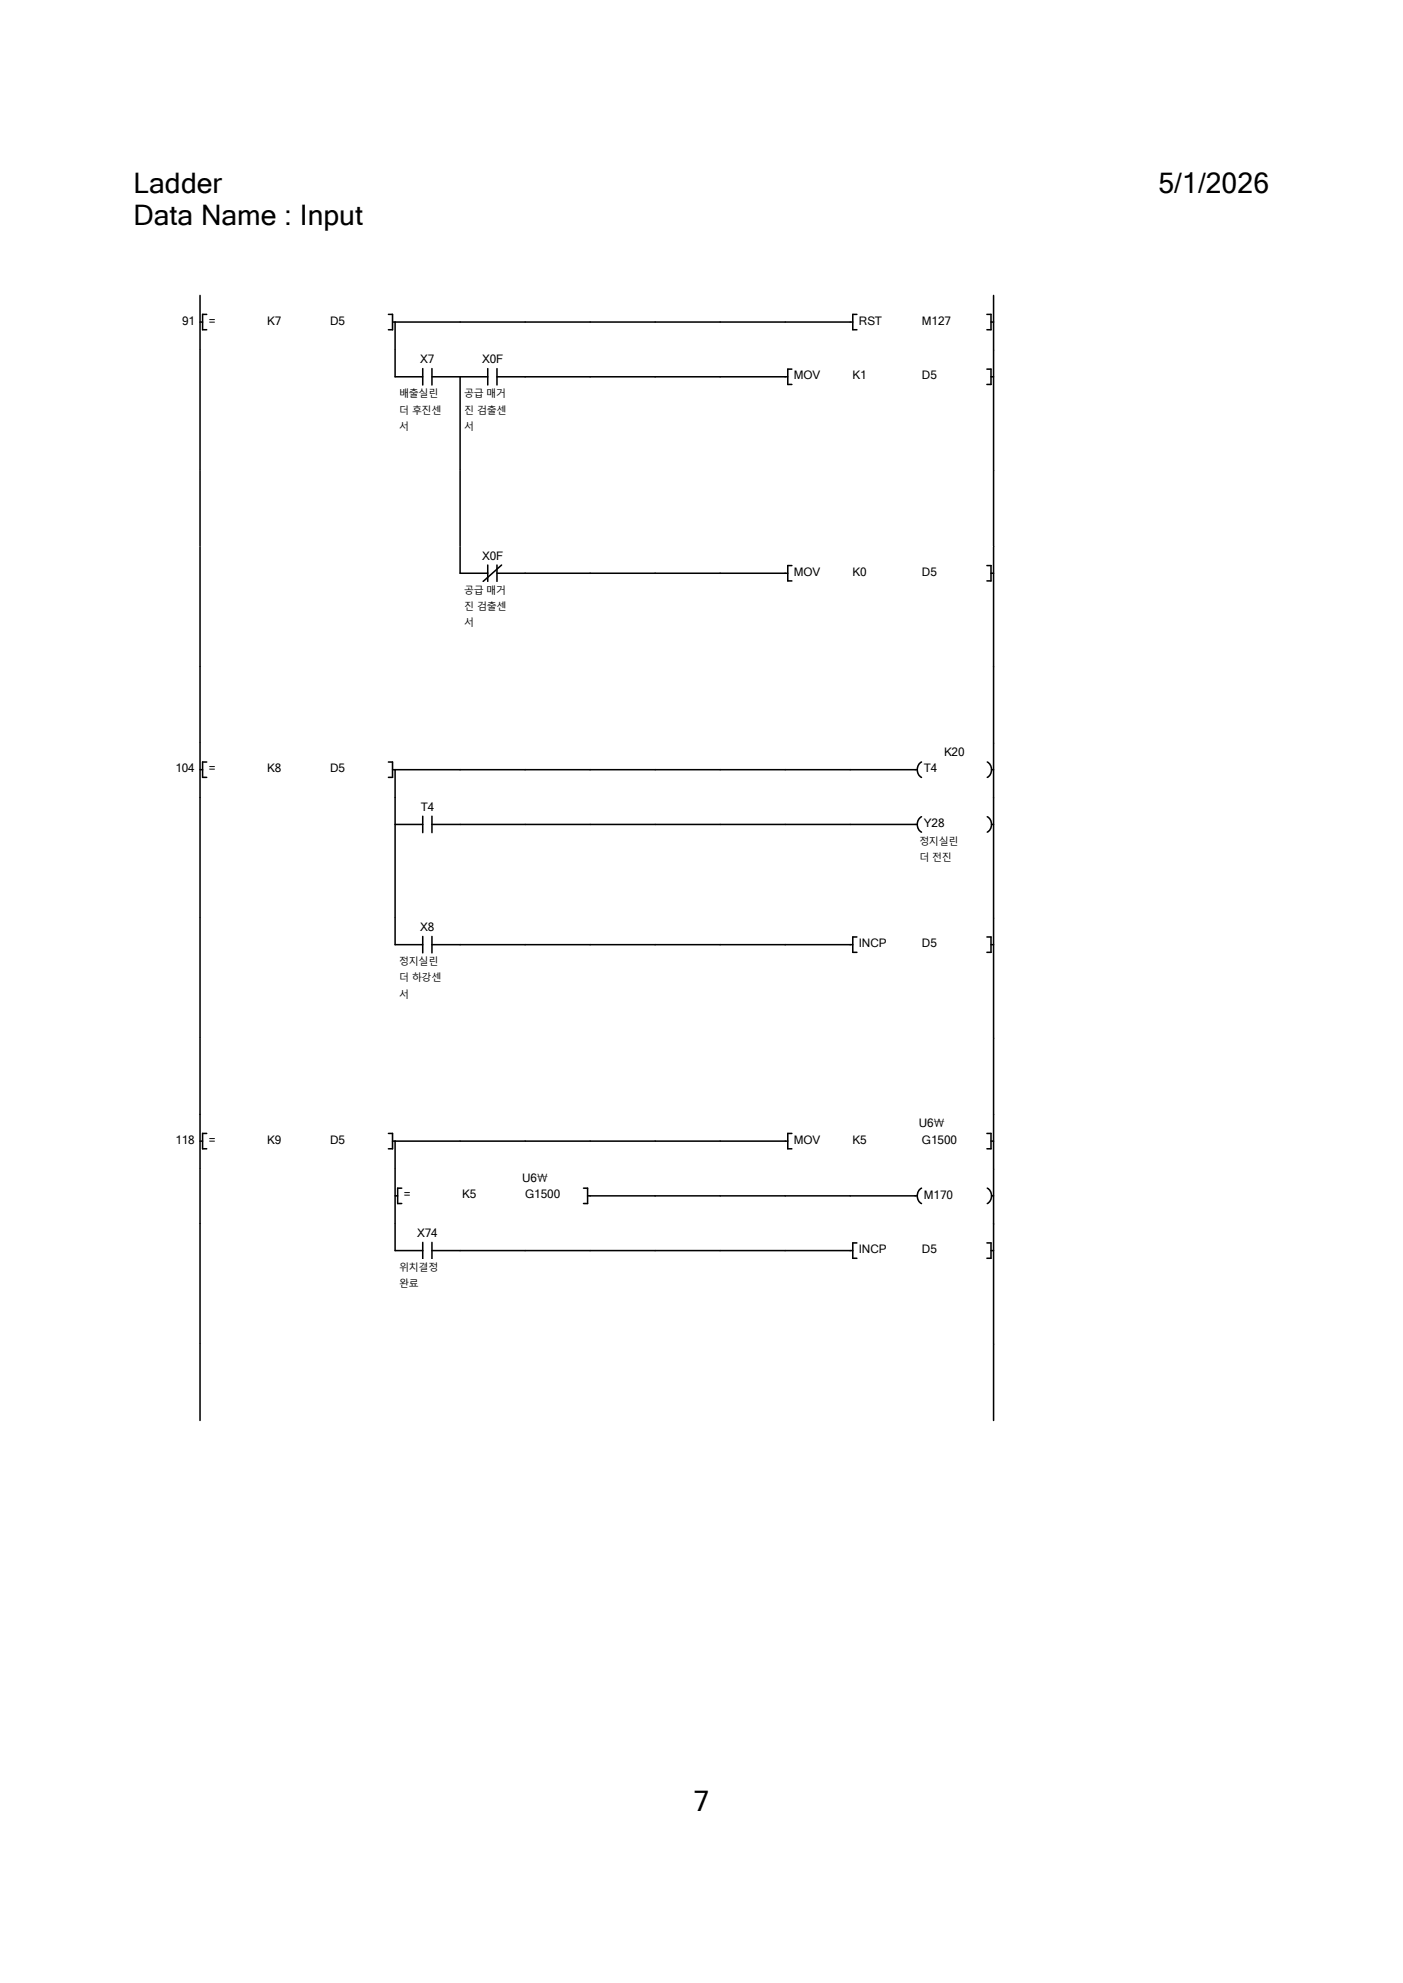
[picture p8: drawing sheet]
<svg xmlns="http://www.w3.org/2000/svg" width="210mm" height="297mm" viewBox="0 0 210 297" stroke-linecap="round" stroke-linejoin="round" font-family="sans-serif">
<path d="M29.9 48.2h.4M30.9 47.1h-.6v2.3h.6" fill="none" stroke="#000" stroke-width=".23"/>
<g fill="#fff">
<path d="M31.2 47h1.1v2h-1.1z"/>
<path d="M40 47h2.1v2h-2.1z"/>
<path d="M49.4 47h2.2v2h-2.2z"/>
</g>
<path d="M29.9 44.3v8.2M58.1 47.1h.7v2.3h-.7M58.8 48.2h68.9M59.1 48.2v4.3M128.3 47.1h-.6v2.3h.6" fill="none" stroke="#000" stroke-width=".23"/>
<g fill="#fff">
<path d="M128.6 47h3.4v2h-3.4z"/>
<path d="M138 47h4.4v2h-4.4z"/>
</g>
<path d="M147.7 47.1h.6v2.3h-.6M148.3 48.2h.4M148.7 44.3v8.2" fill="none" stroke="#000" stroke-width=".23"/>
<path d="M20 52.5h97.6v18h-97.6z" fill-rule="evenodd" fill="#fff"/>
<path d="M117.6 52.5h31.2v18h-31.2z" fill="#fff"/>
<path d="M29.9 52.5v18" fill="none" stroke="#000" stroke-width=".23"/>
<path d="M62.9 52.7h2.1v2h-2.1z" fill="#fff"/>
<path d="M59.1 56.4h4.2M63.3 55.2v2.5M64.7 56.4h4.2M64.7 55.2v2.5" fill="none" stroke="#000" stroke-width=".23"/>
<g fill="#fff">
<path d="M59.8 57.8h5.8v2h-5.8z"/>
<path d="M59.8 60.3h6.3v2h-6.3z"/>
<path d="M59.8 62.7h1.5v2h-1.5z"/>
</g>
<path d="M59.1 52.5v3.9" fill="none" stroke="#000" stroke-width=".23"/>
<path d="M72.2 52.7h3.2v2h-3.2z" fill="#fff"/>
<path d="M68.9 56.4h4.1M73 55.2v2.5M74.4 56.4h4.2M74.4 55.2v2.5" fill="none" stroke="#000" stroke-width=".23"/>
<g fill="#fff">
<path d="M69.5 57.8h6.3v2h-6.3z"/>
<path d="M69.5 60.3h6.3v2h-6.3z"/>
<path d="M69.5 62.7h1.5v2h-1.5z"/>
</g>
<path d="M68.9 56.4v14.1M78.6 56.4h39.3M118.5 55.3h-.6v2.3h.6" fill="none" stroke="#000" stroke-width=".23"/>
<g fill="#fff">
<path d="M118.8 55.2h4v2h-4z"/>
<path d="M127.6 55.2h2.1v2h-2.1z"/>
<path d="M138 55.2h2.3v2h-2.3z"/>
</g>
<path d="M147.7 55.3h.6v2.3h-.6M148.3 56.4h.4M148.7 52.5v18" fill="none" stroke="#000" stroke-width=".23"/>
<path d="M20 70.5h117v11.4h-117z" fill-rule="evenodd" fill="#fff"/>
<path d="M137 70.5h11.8v11.4h-11.8z" fill="#fff"/>
<path d="M29.9 70.5v11.4M68.9 70.5v11.4M148.7 70.5v11.4" fill="none" stroke="#000" stroke-width=".23"/>
<path d="M20 81.9h97.6v18h-97.6z" fill-rule="evenodd" fill="#fff"/>
<path d="M117.6 81.9h31.2v18h-31.2z" fill="#fff"/>
<path d="M29.9 81.9v18" fill="none" stroke="#000" stroke-width=".23"/>
<path d="M72.2 82.2h3.2v2h-3.2z" fill="#fff"/>
<path d="M68.9 85.9h4.1M73 84.6v2.5M74.4 85.9h4.2M74.4 84.6v2.5M75.1 84.6l-2.8 2.5" fill="none" stroke="#000" stroke-width=".23"/>
<g fill="#fff">
<path d="M69.5 87.2h6.3v2h-6.3z"/>
<path d="M69.5 89.7h6.3v2h-6.3z"/>
<path d="M69.5 92.2h1.5v1.9h-1.5z"/>
</g>
<path d="M68.9 81.9v4M78.6 85.9h39.3M118.5 84.7h-.6v2.3h.6" fill="none" stroke="#000" stroke-width=".23"/>
<g fill="#fff">
<path d="M118.8 84.6h4v2h-4z"/>
<path d="M127.6 84.6h2.1v2h-2.1z"/>
<path d="M138 84.6h2.3v2h-2.3z"/>
</g>
<path d="M147.7 84.7h.6v2.3h-.6M148.3 85.9h.4M148.7 81.9v18" fill="none" stroke="#000" stroke-width=".23"/>
<path d="M20 99.9h117v11.4h-117z" fill-rule="evenodd" fill="#fff"/>
<path d="M137 99.9h11.8v11.4h-11.8z" fill="#fff"/>
<path d="M29.9 99.9v11.4M148.7 99.9v11.4" fill="none" stroke="#000" stroke-width=".23"/>
<g fill="#fff">
<path d="M20 111.3h117v8.2h-117z" fill-rule="evenodd"/>
<path d="M137 111.3h11.8v8.2h-11.8zM26.2 114.1h3.4v2h-3.4z" fill-rule="evenodd"/>
</g>
<path d="M29.9 115.3h.4M30.9 114.1h-.6v2.3h.6" fill="none" stroke="#000" stroke-width=".23"/>
<g fill="#fff">
<path d="M31.2 114h1.1v2h-1.1z"/>
<path d="M40 114h2.1v2h-2.1z"/>
<path d="M49.4 114h2.2v2h-2.2z"/>
</g>
<path d="M29.9 111.3v8.2M58.1 114.1h.7v2.3h-.7M58.8 115.3h78.5M59.1 115.3v4.2M137.9 114.1a1.37 1.37 0 0 0 0 2.3" fill="none" stroke="#000" stroke-width=".23"/>
<g fill="#fff">
<path d="M141.3 111.6h3.1v2h-3.1z"/>
<path d="M138.3 114.1h2v2h-2z"/>
</g>
<path d="M147.8 114.1a1.37 1.37 0 0 1 0 2.3M148.4 115.3h.3M148.7 111.3v8.2" fill="none" stroke="#000" stroke-width=".23"/>
<path d="M20 119.5h117v18h-117z" fill-rule="evenodd" fill="#fff"/>
<path d="M137 119.5h11.8v18h-11.8z" fill="#fff"/>
<path d="M29.9 119.5v18" fill="none" stroke="#000" stroke-width=".23"/>
<path d="M63 119.8h2v2h-2z" fill="#fff"/>
<path d="M59.1 119.5v18M59.1 123.5h4.2M63.3 122.3v2.4M64.7 123.5h72.6M64.7 122.3v2.4M137.9 122.3a1.37 1.37 0 0 0 0 2.3" fill="none" stroke="#000" stroke-width=".23"/>
<path d="M138.3 122.3h3.1v1.9h-3.1z" fill="#fff"/>
<path d="M147.8 122.3a1.37 1.37 0 0 1 0 2.3M148.4 123.5h.3" fill="none" stroke="#000" stroke-width=".23"/>
<g fill="#fff">
<path d="M137.6 124.9h5.9v2h-5.9z"/>
<path d="M137.6 127.3h4.9v2h-4.9z"/>
</g>
<path d="M148.7 119.5v18" fill="none" stroke="#000" stroke-width=".23"/>
<path d="M20 137.5h128.8v18h-128.8z" fill-rule="evenodd" fill="#fff"/>
<path d="M29.9 137.5v18" fill="none" stroke="#000" stroke-width=".23"/>
<path d="M62.9 137.8h2.1v2h-2.1z" fill="#fff"/>
<path d="M59.1 141.5h4.2M63.3 140.3v2.4M64.7 141.5h4.2M64.7 140.3v2.4" fill="none" stroke="#000" stroke-width=".23"/>
<g fill="#fff">
<path d="M59.8 142.9h5.8v2h-5.8z"/>
<path d="M59.8 145.3h6.3v2h-6.3z"/>
<path d="M59.8 147.8h1.5v2h-1.5z"/>
</g>
<path d="M59.1 137.5v4M68.9 141.5h58.8M128.3 140.3h-.6v2.3h.6" fill="none" stroke="#000" stroke-width=".23"/>
<g fill="#fff">
<path d="M128.6 140.3h4.1v1.9h-4.1z"/>
<path d="M138 140.3h2.3v1.9h-2.3z"/>
</g>
<path d="M148.7 137.5v18M147.7 140.3h.6v2.3h-.6M148.3 141.5h.4" fill="none" stroke="#000" stroke-width=".23"/>
<path d="M20 155.5h117v11.5h-117z" fill-rule="evenodd" fill="#fff"/>
<path d="M137 155.5h11.8v11.5h-11.8z" fill="#fff"/>
<path d="M29.9 155.5v11.4M148.7 155.5v11.4" fill="none" stroke="#000" stroke-width=".23"/>
<g fill="#fff">
<path d="M20 167h97.6v8.1h-97.6z" fill-rule="evenodd"/>
<path d="M117.6 167h31.2v8.1h-31.2zM26.2 169.7h3.4v2h-3.4z" fill-rule="evenodd"/>
</g>
<path d="M29.9 170.9h.4M30.9 169.8h-.6v2.3h.6" fill="none" stroke="#000" stroke-width=".23"/>
<g fill="#fff">
<path d="M31.2 169.7h1.1v2h-1.1z"/>
<path d="M40 169.7h2.1v2h-2.1z"/>
<path d="M49.4 169.7h2.2v2h-2.2z"/>
</g>
<path d="M29.9 166.9v8.2M58.1 169.8h.7v2.3h-.7M58.8 170.9h59.1M59.1 170.9v4.2M118.5 169.8h-.6v2.3h.6" fill="none" stroke="#000" stroke-width=".23"/>
<g fill="#fff">
<path d="M118.8 169.7h4v2h-4z"/>
<path d="M127.6 169.7h2.1v2h-2.1z"/>
<path d="M137.5 167.3h3.9v1.9h-3.9z"/>
<path d="M138 169.7h5.3v2h-5.3z"/>
</g>
<path d="M147.7 169.8h.6v2.3h-.6M148.3 170.9h.4M148.7 166.9v8.2" fill="none" stroke="#000" stroke-width=".23"/>
<path d="M20 175.1h117v8.2h-117z" fill-rule="evenodd" fill="#fff"/>
<path d="M137 175.1h11.8v8.2h-11.8z" fill="#fff"/>
<path d="M29.9 175.1v8.2M59.1 179.1h.4M60.1 178h-.6v2.3h.6" fill="none" stroke="#000" stroke-width=".23"/>
<g fill="#fff">
<path d="M60.5 177.9h1v2h-1z"/>
<path d="M69.2 177.9h2.1v2h-2.1z"/>
<path d="M78.1 175.5h3.9v2h-3.9z"/>
<path d="M78.6 177.9h5.3v2h-5.3z"/>
</g>
<path d="M59.1 175.1v8.2M87.3 178h.7v2.3h-.7M88 179.1h49.3M137.9 178a1.37 1.37 0 0 0 0 2.3" fill="none" stroke="#000" stroke-width=".23"/>
<path d="M138.3 177.9h4.4v2h-4.4z" fill="#fff"/>
<path d="M147.8 178a1.37 1.37 0 0 1 0 2.3M148.4 179.1h.3M148.7 175.1v8.2" fill="none" stroke="#000" stroke-width=".23"/>
<path d="M20 183.3h128.8v18h-128.8z" fill-rule="evenodd" fill="#fff"/>
<path d="M29.9 183.3v18" fill="none" stroke="#000" stroke-width=".23"/>
<path d="M62.4 183.6h3.1v2h-3.1z" fill="#fff"/>
<path d="M59.1 187.3h4.2M63.3 186.1v2.4M64.7 187.3h4.2M64.7 186.1v2.4" fill="none" stroke="#000" stroke-width=".23"/>
<g fill="#fff">
<path d="M59.8 188.7h5.8v2h-5.8z"/>
<path d="M59.8 191.1h2.9v2h-2.9z"/>
</g>
<path d="M59.1 183.3v4M68.9 187.3h58.8M128.3 186.2h-.6v2.3h.6" fill="none" stroke="#000" stroke-width=".23"/>
<g fill="#fff">
<path d="M128.6 186.1h4.1v2h-4.1z"/>
<path d="M138 186.1h2.3v2h-2.3z"/>
</g>
<path d="M147.7 186.2h.6v2.3h-.6M148.3 187.3h.4M148.7 183.3v18" fill="none" stroke="#000" stroke-width=".23"/>
<path d="M20 201.3h117v11.5h-117z" fill-rule="evenodd" fill="#fff"/>
<path d="M137 201.3h11.8v11.5h-11.8z" fill="#fff"/>
<path d="M29.9 201.3v11.5M148.7 201.3v11.5" fill="none" stroke="#000" stroke-width=".23"/>
<g fill="#fff">
<path d="M20 25h13.2v4.8h-13.2z"/>
<path d="M173.4 25h16.6v4.8h-16.6z"/>
<path d="M20 29.8h34.4v4.7h-34.4z"/>
<path d="M103.8 267.3h2.4v4.7h-2.4z"/>
</g>
<g font-size="4.2">
<text x="20" y="28.9">Ladder</text>
<text x="173.4" y="28.9">5/1/2026</text>
<text x="20" y="33.7">Data Name : Input</text>
<text x="103.8" y="271.2">7</text>
</g>
<g font-size="1.8">
<text x="27.3" y="48.6">91</text>
<text x="31.2" y="48.6">=</text>
<text x="40" y="48.6">K7</text>
<text x="49.4" y="48.6">D5</text>
<text x="128.6" y="48.6">RST</text>
<text x="138" y="48.6">M127</text>
<text x="62.9" y="54.4">X7</text>
<text x="72.2" y="54.4">X0F</text>
<text x="118.8" y="56.8">MOV</text>
<text x="127.6" y="56.8">K1</text>
<text x="138" y="56.8">D5</text>
<text x="72.2" y="83.8">X0F</text>
<text x="118.8" y="86.2">MOV</text>
<text x="127.6" y="86.2">K0</text>
<text x="138" y="86.2">D5</text>
<text x="141.3" y="113.2">K20</text>
<text x="26.2" y="115.7">104</text>
<text x="31.2" y="115.7">=</text>
<text x="40" y="115.7">K8</text>
<text x="49.4" y="115.7">D5</text>
<text x="138.3" y="115.7">T4</text>
<text x="63" y="121.4">T4</text>
<text x="138.3" y="123.9">Y28</text>
<text x="62.9" y="139.4">X8</text>
<text x="128.6" y="141.9">INCP</text>
<text x="138" y="141.9">D5</text>
<text x="26.2" y="171.3">118</text>
<text x="31.2" y="171.3">=</text>
<text x="40" y="171.3">K9</text>
<text x="49.4" y="171.3">D5</text>
<text x="118.8" y="171.3">MOV</text>
<text x="127.6" y="171.3">K5</text>
<text x="137.5" y="168.9">U6\</text>
<text x="138" y="171.3">G1500</text>
<text x="60.5" y="179.5">=</text>
<text x="69.2" y="179.5">K5</text>
<text x="78.1" y="177.1">U6\</text>
<text x="78.6" y="179.5">G1500</text>
<text x="138.3" y="179.5">M170</text>
<text x="62.4" y="185.3">X74</text>
<text x="128.6" y="187.7">INCP</text>
<text x="138" y="187.7">D5</text>
</g>
<g font-size="1.5">
<text x="59.8" y="59.5">배출실린</text>
<text x="69.5" y="59.5">공급 매거</text>
<text x="59.8" y="61.9">더 후진센</text>
<text x="59.8" y="64.4">서</text>
<text x="69.5" y="61.9">진 검출센</text>
<text x="69.5" y="64.4">서</text>
<text x="69.5" y="88.9">공급 매거</text>
<text x="69.5" y="91.4">진 검출센</text>
<text x="69.5" y="93.8">서</text>
<text x="137.6" y="126.5">정지실린</text>
<text x="137.6" y="129">더 전진</text>
<text x="59.8" y="144.5">정지실린</text>
<text x="59.8" y="147">더 하강센</text>
<text x="59.8" y="149.4">서</text>
<text x="59.8" y="190.3">위치결정</text>
<text x="59.8" y="192.8">완료</text>
</g>
</svg>
